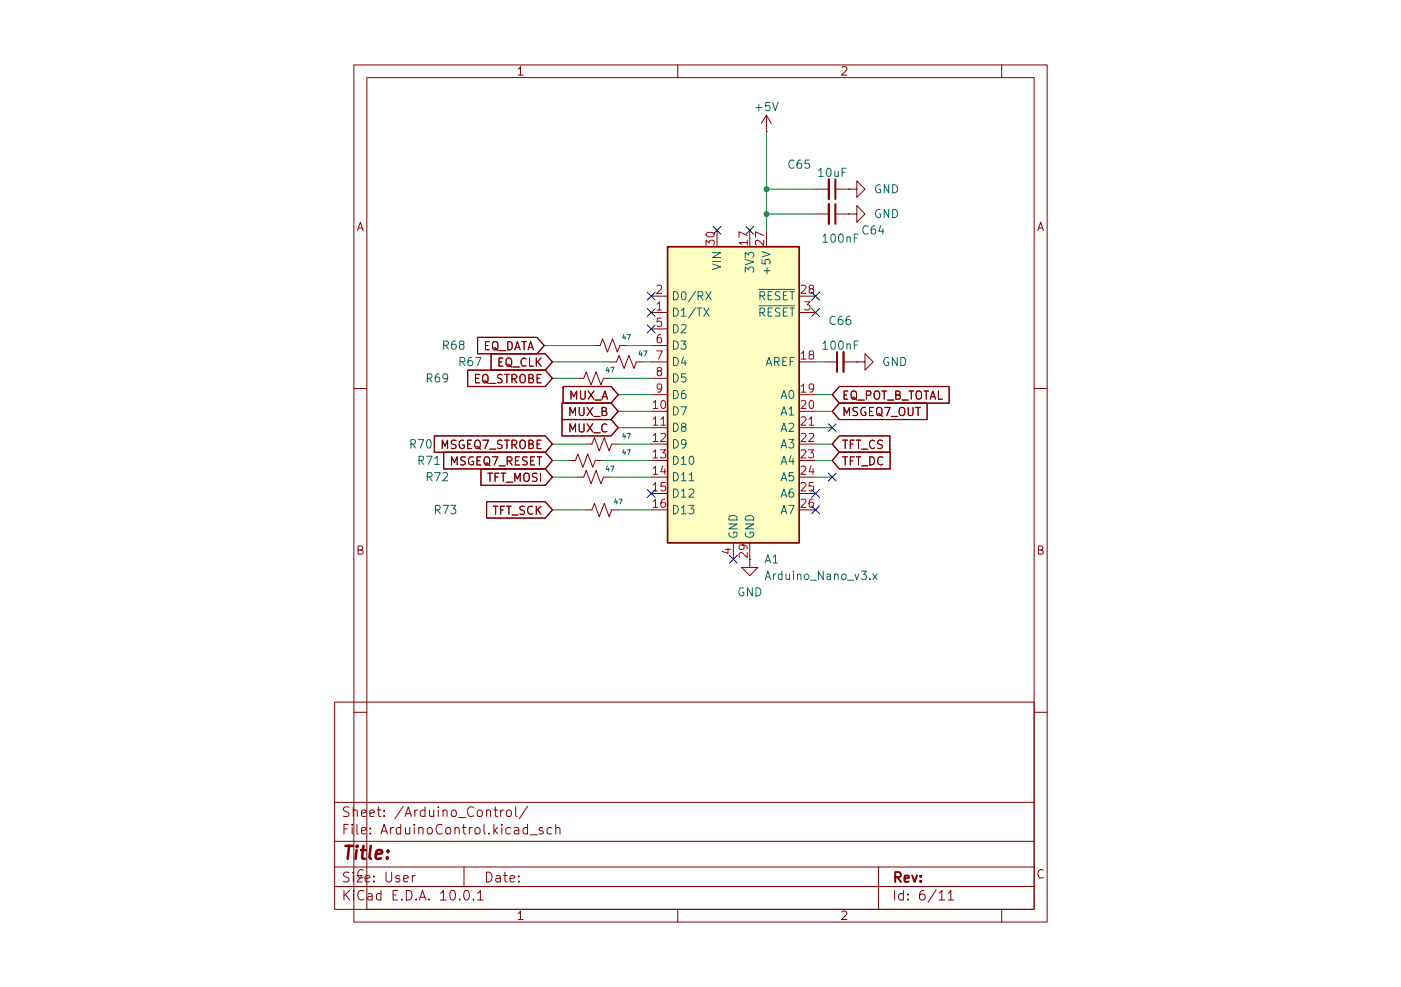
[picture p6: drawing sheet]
(kicad_sch
 (version 20260306)
 (generator "eeschema")
 (generator_version "10.0")
 (paper "User" 127 152.4)
 (lib_symbols
  (symbol "Device:C_Small"
   (pin_numbers (hide yes))
   (pin_names
    (offset 0.254) (hide yes)) (exclude_from_sim no) (in_bom yes) (on_board yes)
   (in_pos_files yes)
   (duplicate_pin_numbers_are_jumpers no)
   (property "Reference" "C" (at 0.254 1.778 0) (show_name no) (do_not_autoplace no) (effects (font (size 1.27 1.27)) (justify left)))
   (property "Value" "C_Small" (at 0.254 -2.032 0) (show_name no) (do_not_autoplace no) (effects (font (size 1.27 1.27)) (justify left)))
   (property "Footprint" "" (at 0 0 0) (show_name no) (do_not_autoplace no) (hide yes) (effects (font (size 1.27 1.27))))
   (property "Datasheet" "" (at 0 0 0) (show_name no) (do_not_autoplace no) (hide yes) (effects (font (size 1.27 1.27))))
   (property "Description" "Unpolarized capacitor, small symbol" (at 0 0 0) (show_name no) (do_not_autoplace no) (hide yes) (effects (font (size 1.27 1.27))))
   (symbol "C_Small_0_1"
    (polyline (pts (xy -1.524 0.508) (xy 1.524 0.508)) (stroke (width 0.3048) (type default)) (fill (type none)))
    (polyline (pts (xy -1.524 -0.508) (xy 1.524 -0.508)) (stroke (width 0.3302) (type default)) (fill (type none))))
   (symbol "C_Small_1_1"
    (pin passive line (at 0 2.54 270) (length 2.032) (name "" (effects (font (size 1.27 1.27)))) (number "1" (effects (font (size 1.27 1.27)))))
    (pin passive line (at 0 -2.54 90) (length 2.032) (name "" (effects (font (size 1.27 1.27)))) (number "2" (effects (font (size 1.27 1.27))))))
   (embedded_fonts no))
  (symbol "Device:R_Small_US"
   (pin_numbers (hide yes))
   (pin_names
    (offset 0.254) (hide yes)) (exclude_from_sim no) (in_bom yes) (on_board yes)
   (in_pos_files yes)
   (duplicate_pin_numbers_are_jumpers no)
   (property "Reference" "R" (at 0.762 0.508 0) (show_name no) (do_not_autoplace no) (effects (font (size 1.27 1.27)) (justify left)))
   (property "Value" "R_Small_US" (at 0.762 -1.016 0) (show_name no) (do_not_autoplace no) (effects (font (size 1.27 1.27)) (justify left)))
   (property "Footprint" "" (at 0 0 0) (show_name no) (do_not_autoplace no) (hide yes) (effects (font (size 1.27 1.27))))
   (property "Datasheet" "" (at 0 0 0) (show_name no) (do_not_autoplace no) (hide yes) (effects (font (size 1.27 1.27))))
   (property "Description" "Resistor, small US symbol" (at 0 0 0) (show_name no) (do_not_autoplace no) (hide yes) (effects (font (size 1.27 1.27))))
   (symbol "R_Small_US_1_1"
    (polyline (pts (xy 0 1.524) (xy 1.016 1.143) (xy 0 0.762) (xy -1.016 0.381) (xy 0 0)) (stroke (width 0) (type default)) (fill (type none)))
    (polyline (pts (xy 0 0) (xy 1.016 -0.381) (xy 0 -0.762) (xy -1.016 -1.143) (xy 0 -1.524)) (stroke (width 0) (type default)) (fill (type none)))
    (pin passive line (at 0 2.54 270) (length 1.016) (name "" (effects (font (size 1.27 1.27)))) (number "1" (effects (font (size 1.27 1.27)))))
    (pin passive line (at 0 -2.54 90) (length 1.016) (name "" (effects (font (size 1.27 1.27)))) (number "2" (effects (font (size 1.27 1.27))))))
   (embedded_fonts no))
  (symbol "MCU_Module:Arduino_Nano_v3.x" (exclude_from_sim no) (in_bom yes) (on_board yes)
   (in_pos_files yes)
   (duplicate_pin_numbers_are_jumpers no)
   (property "Reference" "A" (at -10.16 23.495 0) (show_name no) (do_not_autoplace no) (effects (font (size 1.27 1.27)) (justify left bottom)))
   (property "Value" "Arduino_Nano_v3.x" (at 5.08 -24.13 0) (show_name no) (do_not_autoplace no) (effects (font (size 1.27 1.27)) (justify left top)))
   (property "Footprint" "Module:Arduino_Nano" (at 0 0 0) (show_name no) (do_not_autoplace no) (hide yes) (effects (font (size 1.27 1.27)
    (italic yes))))
   (property "Datasheet" "http://www.mouser.com/pdfdocs/Gravitech_Arduino_Nano3_0.pdf" (at 0 0 0) (show_name no) (do_not_autoplace no) (hide yes) (effects (font (size 1.27 1.27))))
   (property "Description" "Arduino Nano v3.x" (at 0 0 0) (show_name no) (do_not_autoplace no) (hide yes) (effects (font (size 1.27 1.27))))
   (symbol "Arduino_Nano_v3.x_0_1"
    (rectangle (start -10.16 22.86) (end 10.16 -22.86) (stroke (width 0.254) (type default)) (fill (type background))))
   (symbol "Arduino_Nano_v3.x_1_1"
    (pin bidirectional line (at -12.7 12.7 0) (length 2.54) (name "D1/TX" (effects (font (size 1.27 1.27)))) (number "1" (effects (font (size 1.27 1.27)))))
    (pin bidirectional line (at -12.7 15.24 0) (length 2.54) (name "D0/RX" (effects (font (size 1.27 1.27)))) (number "2" (effects (font (size 1.27 1.27)))))
    (pin input line (at 12.7 12.7 180) (length 2.54) (name "~{RESET}" (effects (font (size 1.27 1.27)))) (number "3" (effects (font (size 1.27 1.27)))))
    (pin power_in line (at 0 -25.4 90) (length 2.54) (name "GND" (effects (font (size 1.27 1.27)))) (number "4" (effects (font (size 1.27 1.27)))))
    (pin bidirectional line (at -12.7 10.16 0) (length 2.54) (name "D2" (effects (font (size 1.27 1.27)))) (number "5" (effects (font (size 1.27 1.27)))))
    (pin bidirectional line (at -12.7 7.62 0) (length 2.54) (name "D3" (effects (font (size 1.27 1.27)))) (number "6" (effects (font (size 1.27 1.27)))))
    (pin bidirectional line (at -12.7 5.08 0) (length 2.54) (name "D4" (effects (font (size 1.27 1.27)))) (number "7" (effects (font (size 1.27 1.27)))))
    (pin bidirectional line (at -12.7 2.54 0) (length 2.54) (name "D5" (effects (font (size 1.27 1.27)))) (number "8" (effects (font (size 1.27 1.27)))))
    (pin bidirectional line (at -12.7 0 0) (length 2.54) (name "D6" (effects (font (size 1.27 1.27)))) (number "9" (effects (font (size 1.27 1.27)))))
    (pin bidirectional line (at -12.7 -2.54 0) (length 2.54) (name "D7" (effects (font (size 1.27 1.27)))) (number "10" (effects (font (size 1.27 1.27)))))
    (pin bidirectional line (at -12.7 -5.08 0) (length 2.54) (name "D8" (effects (font (size 1.27 1.27)))) (number "11" (effects (font (size 1.27 1.27)))))
    (pin bidirectional line (at -12.7 -7.62 0) (length 2.54) (name "D9" (effects (font (size 1.27 1.27)))) (number "12" (effects (font (size 1.27 1.27)))))
    (pin bidirectional line (at -12.7 -10.16 0) (length 2.54) (name "D10" (effects (font (size 1.27 1.27)))) (number "13" (effects (font (size 1.27 1.27)))))
    (pin bidirectional line (at -12.7 -12.7 0) (length 2.54) (name "D11" (effects (font (size 1.27 1.27)))) (number "14" (effects (font (size 1.27 1.27)))))
    (pin bidirectional line (at -12.7 -15.24 0) (length 2.54) (name "D12" (effects (font (size 1.27 1.27)))) (number "15" (effects (font (size 1.27 1.27)))))
    (pin bidirectional line (at -12.7 -17.78 0) (length 2.54) (name "D13" (effects (font (size 1.27 1.27)))) (number "16" (effects (font (size 1.27 1.27)))))
    (pin power_out line (at 2.54 25.4 270) (length 2.54) (name "3V3" (effects (font (size 1.27 1.27)))) (number "17" (effects (font (size 1.27 1.27)))))
    (pin input line (at 12.7 5.08 180) (length 2.54) (name "AREF" (effects (font (size 1.27 1.27)))) (number "18" (effects (font (size 1.27 1.27)))))
    (pin bidirectional line (at 12.7 0 180) (length 2.54) (name "A0" (effects (font (size 1.27 1.27)))) (number "19" (effects (font (size 1.27 1.27)))))
    (pin bidirectional line (at 12.7 -2.54 180) (length 2.54) (name "A1" (effects (font (size 1.27 1.27)))) (number "20" (effects (font (size 1.27 1.27)))))
    (pin bidirectional line (at 12.7 -5.08 180) (length 2.54) (name "A2" (effects (font (size 1.27 1.27)))) (number "21" (effects (font (size 1.27 1.27)))))
    (pin bidirectional line (at 12.7 -7.62 180) (length 2.54) (name "A3" (effects (font (size 1.27 1.27)))) (number "22" (effects (font (size 1.27 1.27)))))
    (pin bidirectional line (at 12.7 -10.16 180) (length 2.54) (name "A4" (effects (font (size 1.27 1.27)))) (number "23" (effects (font (size 1.27 1.27)))))
    (pin bidirectional line (at 12.7 -12.7 180) (length 2.54) (name "A5" (effects (font (size 1.27 1.27)))) (number "24" (effects (font (size 1.27 1.27)))))
    (pin bidirectional line (at 12.7 -15.24 180) (length 2.54) (name "A6" (effects (font (size 1.27 1.27)))) (number "25" (effects (font (size 1.27 1.27)))))
    (pin bidirectional line (at 12.7 -17.78 180) (length 2.54) (name "A7" (effects (font (size 1.27 1.27)))) (number "26" (effects (font (size 1.27 1.27)))))
    (pin power_out line (at 5.08 25.4 270) (length 2.54) (name "+5V" (effects (font (size 1.27 1.27)))) (number "27" (effects (font (size 1.27 1.27)))))
    (pin input line (at 12.7 15.24 180) (length 2.54) (name "~{RESET}" (effects (font (size 1.27 1.27)))) (number "28" (effects (font (size 1.27 1.27)))))
    (pin power_in line (at 2.54 -25.4 90) (length 2.54) (name "GND" (effects (font (size 1.27 1.27)))) (number "29" (effects (font (size 1.27 1.27)))))
    (pin power_in line (at -2.54 25.4 270) (length 2.54) (name "VIN" (effects (font (size 1.27 1.27)))) (number "30" (effects (font (size 1.27 1.27))))))
   (embedded_fonts no))
  (symbol "power:+5V"
   (power global)
   (pin_numbers (hide yes))
   (pin_names
    (offset 0) (hide yes)) (exclude_from_sim no) (in_bom yes) (on_board yes)
   (in_pos_files yes)
   (duplicate_pin_numbers_are_jumpers no)
   (property "Reference" "#PWR" (at 0 -3.81 0) (show_name no) (do_not_autoplace no) (hide yes) (effects (font (size 1.27 1.27))))
   (property "Value" "+5V" (at 0 3.556 0) (show_name no) (do_not_autoplace no) (effects (font (size 1.27 1.27))))
   (property "Footprint" "" (at 0 0 0) (show_name no) (do_not_autoplace no) (hide yes) (effects (font (size 1.27 1.27))))
   (property "Datasheet" "" (at 0 0 0) (show_name no) (do_not_autoplace no) (hide yes) (effects (font (size 1.27 1.27))))
   (property "Description" "Power symbol creates a global label with name \"+5V\"" (at 0 0 0) (show_name no) (do_not_autoplace no) (hide yes) (effects (font (size 1.27 1.27))))
   (symbol "+5V_0_1"
    (polyline (pts (xy -0.762 1.27) (xy 0 2.54)) (stroke (width 0) (type default)) (fill (type none)))
    (polyline (pts (xy 0 2.54) (xy 0.762 1.27)) (stroke (width 0) (type default)) (fill (type none)))
    (polyline (pts (xy 0 0) (xy 0 2.54)) (stroke (width 0) (type default)) (fill (type none))))
   (symbol "+5V_1_1"
    (pin power_in line (at 0 0 90) (length 0) (name "" (effects (font (size 1.27 1.27)))) (number "1" (effects (font (size 1.27 1.27))))))
   (embedded_fonts no))
  (symbol "power:GND"
   (power global)
   (pin_numbers (hide yes))
   (pin_names
    (offset 0) (hide yes)) (exclude_from_sim no) (in_bom yes) (on_board yes)
   (in_pos_files yes)
   (duplicate_pin_numbers_are_jumpers no)
   (property "Reference" "#PWR" (at 0 -6.35 0) (show_name no) (do_not_autoplace no) (hide yes) (effects (font (size 1.27 1.27))))
   (property "Value" "GND" (at 0 -3.81 0) (show_name no) (do_not_autoplace no) (effects (font (size 1.27 1.27))))
   (property "Footprint" "" (at 0 0 0) (show_name no) (do_not_autoplace no) (hide yes) (effects (font (size 1.27 1.27))))
   (property "Datasheet" "" (at 0 0 0) (show_name no) (do_not_autoplace no) (hide yes) (effects (font (size 1.27 1.27))))
   (property "Description" "Power symbol creates a global label with name \"GND\" , ground" (at 0 0 0) (show_name no) (do_not_autoplace no) (hide yes) (effects (font (size 1.27 1.27))))
   (symbol "GND_0_1"
    (polyline (pts (xy 0 0) (xy 0 -1.27) (xy 1.27 -1.27) (xy 0 -2.54) (xy -1.27 -1.27) (xy 0 -1.27)) (stroke (width 0) (type default)) (fill (type none))))
   (symbol "GND_1_1"
    (pin power_in line (at 0 0 270) (length 0) (name "" (effects (font (size 1.27 1.27)))) (number "1" (effects (font (size 1.27 1.27))))))
   (embedded_fonts no)))
 (junction
  (at 73.66 33.02)
  (diameter 0)
  (color 0 0 0 0))
 (junction
  (at 73.66 29.21)
  (diameter 0)
  (color 0 0 0 0))
 (no_connect
  (at 83.82 66.04))
 (no_connect
  (at 55.88 50.8))
 (no_connect
  (at 55.88 76.2))
 (no_connect
  (at 81.28 45.72))
 (no_connect
  (at 81.28 76.2))
 (no_connect
  (at 83.82 73.66))
 (no_connect
  (at 81.28 48.26))
 (no_connect
  (at 55.88 45.72))
 (no_connect
  (at 68.58 86.36))
 (no_connect
  (at 71.12 35.56))
 (no_connect
  (at 81.28 78.74))
 (no_connect
  (at 55.88 48.26))
 (no_connect
  (at 66.04 35.56))
 (wire
  (pts (xy 81.28 68.58) (xy 83.82 68.58))
  (stroke (width 0) (type default)))
 (wire
  (pts (xy 81.28 33.02) (xy 73.66 33.02))
  (stroke (width 0) (type default)))
 (wire
  (pts (xy 73.66 33.02) (xy 73.66 35.56))
  (stroke (width 0) (type default)))
 (wire
  (pts (xy 54.61 55.88) (xy 55.88 55.88))
  (stroke (width 0) (type default)))
 (wire
  (pts (xy 50.8 78.74) (xy 55.88 78.74))
  (stroke (width 0) (type default)))
 (wire
  (pts (xy 50.8 68.58) (xy 55.88 68.58))
  (stroke (width 0) (type default)))
 (wire
  (pts (xy 50.8 63.5) (xy 55.88 63.5))
  (stroke (width 0) (type default)))
 (wire
  (pts (xy 50.8 60.96) (xy 55.88 60.96))
  (stroke (width 0) (type default)))
 (wire
  (pts (xy 48.26 71.12) (xy 55.88 71.12))
  (stroke (width 0) (type default)))
 (wire
  (pts (xy 81.28 63.5) (xy 83.82 63.5))
  (stroke (width 0) (type default)))
 (wire
  (pts (xy 50.8 66.04) (xy 55.88 66.04))
  (stroke (width 0) (type default)))
 (wire
  (pts (xy 81.28 71.12) (xy 83.82 71.12))
  (stroke (width 0) (type default)))
 (wire
  (pts (xy 52.07 53.34) (xy 55.88 53.34))
  (stroke (width 0) (type default)))
 (wire
  (pts (xy 81.28 55.88) (xy 82.55 55.88))
  (stroke (width 0) (type default)))
 (wire
  (pts (xy 49.53 73.66) (xy 55.88 73.66))
  (stroke (width 0) (type default)))
 (wire
  (pts (xy 40.64 78.74) (xy 45.72 78.74))
  (stroke (width 0) (type default)))
 (wire
  (pts (xy 40.64 58.42) (xy 44.45 58.42))
  (stroke (width 0) (type default)))
 (wire
  (pts (xy 73.66 29.21) (xy 81.28 29.21))
  (stroke (width 0) (type default)))
 (wire
  (pts (xy 81.28 60.96) (xy 83.82 60.96))
  (stroke (width 0) (type default)))
 (wire
  (pts (xy 40.64 68.58) (xy 45.72 68.58))
  (stroke (width 0) (type default)))
 (wire
  (pts (xy 40.64 73.66) (xy 44.45 73.66))
  (stroke (width 0) (type default)))
 (wire
  (pts (xy 39.37 53.34) (xy 46.99 53.34))
  (stroke (width 0) (type default)))
 (wire
  (pts (xy 49.53 58.42) (xy 55.88 58.42))
  (stroke (width 0) (type default)))
 (wire
  (pts (xy 73.66 29.21) (xy 73.66 33.02))
  (stroke (width 0) (type default)))
 (wire
  (pts (xy 40.64 55.88) (xy 49.53 55.88))
  (stroke (width 0) (type default)))
 (wire
  (pts (xy 73.66 20.32) (xy 73.66 29.21))
  (stroke (width 0) (type default)))
 (wire
  (pts (xy 40.64 71.12) (xy 43.18 71.12))
  (stroke (width 0) (type default)))
 (wire
  (pts (xy 81.28 73.66) (xy 83.82 73.66))
  (stroke (width 0) (type default)))
 (wire
  (pts (xy 81.28 66.04) (xy 83.82 66.04))
  (stroke (width 0) (type default)))
 (global_label "TFT_SCK"
  (shape input)
  (at 40.64 78.74 180)
  (fields_autoplaced yes)
  (effects (font (size 1.27 1.27)) (justify right))
  (property "Intersheetrefs" "${INTERSHEET_REFS}" (at 29.9139 78.74 0) (hide yes) (show_name no) (do_not_autoplace no) (effects (font (size 1.27 1.27)) (justify right))))
 (global_label "EQ_POT_B_TOTAL"
  (shape input)
  (at 83.82 60.96 0)
  (fields_autoplaced yes)
  (effects (font (size 1.27 1.27)) (justify left))
  (property "Intersheetrefs" "${INTERSHEET_REFS}" (at 102.408 60.96 0) (hide yes) (show_name no) (do_not_autoplace no) (effects (font (size 1.27 1.27)) (justify left))))
 (global_label "TFT_CS"
  (shape input)
  (at 83.82 68.58 0)
  (fields_autoplaced yes)
  (effects (font (size 1.27 1.27)) (justify left))
  (property "Intersheetrefs" "${INTERSHEET_REFS}" (at 93.2761 68.58 0) (hide yes) (show_name no) (do_not_autoplace no) (effects (font (size 1.27 1.27)) (justify left))))
 (global_label "EQ_STROBE"
  (shape input)
  (at 40.64 58.42 180)
  (fields_autoplaced yes)
  (effects (font (size 1.27 1.27)) (justify right))
  (property "Intersheetrefs" "${INTERSHEET_REFS}" (at 27.0111 58.42 0) (hide yes) (show_name no) (do_not_autoplace no) (effects (font (size 1.27 1.27)) (justify right))))
 (global_label "MSGEQ7_RESET"
  (shape input)
  (at 40.64 71.12 180)
  (fields_autoplaced yes)
  (effects (font (size 1.27 1.27)) (justify right))
  (property "Intersheetrefs" "${INTERSHEET_REFS}" (at 23.3222 71.12 0) (hide yes) (show_name no) (do_not_autoplace no) (effects (font (size 1.27 1.27)) (justify right))))
 (global_label "EQ_CLK"
  (shape input)
  (at 40.64 55.88 180)
  (fields_autoplaced yes)
  (effects (font (size 1.27 1.27)) (justify right))
  (property "Intersheetrefs" "${INTERSHEET_REFS}" (at 30.6396 55.88 0) (hide yes) (show_name no) (do_not_autoplace no) (effects (font (size 1.27 1.27)) (justify right))))
 (global_label "MUX_A"
  (shape input)
  (at 50.8 60.96 180)
  (fields_autoplaced yes)
  (effects (font (size 1.27 1.27)) (justify right))
  (property "Intersheetrefs" "${INTERSHEET_REFS}" (at 41.7672 60.96 0) (hide yes) (show_name no) (do_not_autoplace no) (effects (font (size 1.27 1.27)) (justify right))))
 (global_label "MSGEQ7_OUT"
  (shape input)
  (at 83.82 63.5 0)
  (fields_autoplaced yes)
  (effects (font (size 1.27 1.27)) (justify left))
  (property "Intersheetrefs" "${INTERSHEET_REFS}" (at 99.0213 63.5 0) (hide yes) (show_name no) (do_not_autoplace no) (effects (font (size 1.27 1.27)) (justify left))))
 (global_label "MUX_C"
  (shape input)
  (at 50.8 66.04 180)
  (fields_autoplaced yes)
  (effects (font (size 1.27 1.27)) (justify right))
  (property "Intersheetrefs" "${INTERSHEET_REFS}" (at 41.5858 66.04 0) (hide yes) (show_name no) (do_not_autoplace no) (effects (font (size 1.27 1.27)) (justify right))))
 (global_label "TFT_MOSI"
  (shape input)
  (at 40.64 73.66 180)
  (fields_autoplaced yes)
  (effects (font (size 1.27 1.27)) (justify right))
  (property "Intersheetrefs" "${INTERSHEET_REFS}" (at 29.0672 73.66 0) (hide yes) (show_name no) (do_not_autoplace no) (effects (font (size 1.27 1.27)) (justify right))))
 (global_label "EQ_DATA"
  (shape input)
  (at 39.37 53.34 180)
  (fields_autoplaced yes)
  (effects (font (size 1.27 1.27)) (justify right))
  (property "Intersheetrefs" "${INTERSHEET_REFS}" (at 28.5229 53.34 0) (hide yes) (show_name no) (do_not_autoplace no) (effects (font (size 1.27 1.27)) (justify right))))
 (global_label "MUX_B"
  (shape input)
  (at 50.8 63.5 180)
  (fields_autoplaced yes)
  (effects (font (size 1.27 1.27)) (justify right))
  (property "Intersheetrefs" "${INTERSHEET_REFS}" (at 41.5858 63.5 0) (hide yes) (show_name no) (do_not_autoplace no) (effects (font (size 1.27 1.27)) (justify right))))
 (global_label "TFT_DC"
  (shape input)
  (at 83.82 71.12 0)
  (fields_autoplaced yes)
  (effects (font (size 1.27 1.27)) (justify left))
  (property "Intersheetrefs" "${INTERSHEET_REFS}" (at 93.3366 71.12 0) (hide yes) (show_name no) (do_not_autoplace no) (effects (font (size 1.27 1.27)) (justify left))))
 (global_label "MSGEQ7_STROBE"
  (shape input)
  (at 40.64 68.58 180)
  (fields_autoplaced yes)
  (effects (font (size 1.27 1.27)) (justify right))
  (property "Intersheetrefs" "${INTERSHEET_REFS}" (at 21.8707 68.58 0) (hide yes) (show_name no) (do_not_autoplace no) (effects (font (size 1.27 1.27)) (justify right))))
 (symbol
  (lib_id "Device:C_Small")
  (at 83.82 29.21 270)
  (unit 1)
  (body_style 1)
  (exclude_from_sim no)
  (in_bom yes)
  (on_board yes)
  (in_pos_files yes)
  (dnp no)
  (property "Reference" "C65" (at 78.74 25.4 90) (show_name no) (do_not_autoplace no) (effects (font (size 1.27 1.27))))
  (property "Value" "10uF" (at 83.82 26.67 90) (show_name no) (do_not_autoplace no) (effects (font (size 1.27 1.27))))
  (property "Footprint" "" (at 83.82 29.21 0) (hide yes) (show_name no) (do_not_autoplace no) (effects (font (size 1.27 1.27))))
  (property "Datasheet" "" (at 83.82 29.21 0) (hide yes) (show_name no) (do_not_autoplace no) (effects (font (size 1.27 1.27))))
  (property "Description" "Unpolarized capacitor, small symbol" (at 83.82 29.21 0) (hide yes) (show_name no) (do_not_autoplace no) (effects (font (size 1.27 1.27))))
  (pin "2")
  (pin "1"))
 (symbol
  (lib_id "MCU_Module:Arduino_Nano_v3.x")
  (at 68.58 60.96 0)
  (unit 1)
  (body_style 1)
  (exclude_from_sim no)
  (in_bom yes)
  (on_board yes)
  (in_pos_files yes)
  (dnp no)
  (fields_autoplaced yes)
  (property "Reference" "A1" (at 73.2633 86.36 0) (show_name no) (do_not_autoplace no) (effects (font (size 1.27 1.27)) (justify left)))
  (property "Value" "Arduino_Nano_v3.x" (at 73.2633 88.9 0) (show_name no) (do_not_autoplace no) (effects (font (size 1.27 1.27)) (justify left)))
  (property "Footprint" "Module:Arduino_Nano" (at 68.58 60.96 0) (hide yes) (show_name no) (do_not_autoplace no) (effects (font (size 1.27 1.27)
    (italic yes))))
  (property "Datasheet" "http://www.mouser.com/pdfdocs/Gravitech_Arduino_Nano3_0.pdf" (at 68.58 60.96 0) (hide yes) (show_name no) (do_not_autoplace no) (effects (font (size 1.27 1.27))))
  (property "Description" "Arduino Nano v3.x" (at 68.58 60.96 0) (hide yes) (show_name no) (do_not_autoplace no) (effects (font (size 1.27 1.27))))
  (pin "16")
  (pin "17")
  (pin "3")
  (pin "1")
  (pin "6")
  (pin "2")
  (pin "4")
  (pin "5")
  (pin "7")
  (pin "8")
  (pin "9")
  (pin "12")
  (pin "10")
  (pin "11")
  (pin "13")
  (pin "14")
  (pin "15")
  (pin "26")
  (pin "29")
  (pin "24")
  (pin "21")
  (pin "22")
  (pin "25")
  (pin "23")
  (pin "28")
  (pin "18")
  (pin "27")
  (pin "19")
  (pin "20")
  (pin "30"))
 (symbol
  (lib_id "power:GND")
  (at 86.36 29.21 90)
  (unit 1)
  (body_style 1)
  (exclude_from_sim no)
  (in_bom yes)
  (on_board yes)
  (in_pos_files yes)
  (dnp no)
  (fields_autoplaced yes)
  (property "Reference" "#PWR0113" (at 92.71 29.21 0) (hide yes) (show_name no) (do_not_autoplace no) (effects (font (size 1.27 1.27))))
  (property "Value" "GND" (at 90.17 29.2099 90) (show_name no) (do_not_autoplace no) (effects (font (size 1.27 1.27)) (justify right)))
  (property "Footprint" "" (at 86.36 29.21 0) (hide yes) (show_name no) (do_not_autoplace no) (effects (font (size 1.27 1.27))))
  (property "Datasheet" "" (at 86.36 29.21 0) (hide yes) (show_name no) (do_not_autoplace no) (effects (font (size 1.27 1.27))))
  (property "Description" "Power symbol creates a global label with name \"GND\" , ground" (at 86.36 29.21 0) (hide yes) (show_name no) (do_not_autoplace no) (effects (font (size 1.27 1.27))))
  (pin "1"))
 (symbol
  (lib_id "Device:R_Small_US")
  (at 46.99 73.66 90)
  (unit 1)
  (body_style 1)
  (exclude_from_sim no)
  (in_bom yes)
  (on_board yes)
  (in_pos_files yes)
  (dnp no)
  (property "Reference" "R72" (at 22.86 73.66 90) (show_name no) (do_not_autoplace no) (effects (font (size 1.27 1.27))))
  (property "Value" "47" (at 49.53 72.39 90) (show_name no) (do_not_autoplace no) (effects (font (size 0.762 0.762))))
  (property "Footprint" "" (at 46.99 73.66 0) (hide yes) (show_name no) (do_not_autoplace no) (effects (font (size 1.27 1.27))))
  (property "Datasheet" "" (at 46.99 73.66 0) (hide yes) (show_name no) (do_not_autoplace no) (effects (font (size 1.27 1.27))))
  (property "Description" "Resistor, small US symbol" (at 46.99 73.66 0) (hide yes) (show_name no) (do_not_autoplace no) (effects (font (size 1.27 1.27))))
  (pin "2")
  (pin "1"))
 (symbol
  (lib_id "Device:C_Small")
  (at 85.09 55.88 90)
  (unit 1)
  (body_style 1)
  (exclude_from_sim no)
  (in_bom yes)
  (on_board yes)
  (in_pos_files yes)
  (dnp no)
  (property "Reference" "C66" (at 85.0963 49.53 90) (show_name no) (do_not_autoplace no) (effects (font (size 1.27 1.27))))
  (property "Value" "100nF" (at 85.09 53.34 90) (show_name no) (do_not_autoplace no) (effects (font (size 1.27 1.27))))
  (property "Footprint" "" (at 85.09 55.88 0) (hide yes) (show_name no) (do_not_autoplace no) (effects (font (size 1.27 1.27))))
  (property "Datasheet" "" (at 85.09 55.88 0) (hide yes) (show_name no) (do_not_autoplace no) (effects (font (size 1.27 1.27))))
  (property "Description" "Unpolarized capacitor, small symbol" (at 85.09 55.88 0) (hide yes) (show_name no) (do_not_autoplace no) (effects (font (size 1.27 1.27))))
  (pin "1")
  (pin "2"))
 (symbol
  (lib_id "Device:R_Small_US")
  (at 49.53 53.34 90)
  (unit 1)
  (body_style 1)
  (exclude_from_sim no)
  (in_bom yes)
  (on_board yes)
  (in_pos_files yes)
  (dnp no)
  (property "Reference" "R68" (at 25.4 53.34 90) (show_name no) (do_not_autoplace no) (effects (font (size 1.27 1.27))))
  (property "Value" "47" (at 52.07 52.07 90) (show_name no) (do_not_autoplace no) (effects (font (size 0.762 0.762))))
  (property "Footprint" "" (at 49.53 53.34 0) (hide yes) (show_name no) (do_not_autoplace no) (effects (font (size 1.27 1.27))))
  (property "Datasheet" "" (at 49.53 53.34 0) (hide yes) (show_name no) (do_not_autoplace no) (effects (font (size 1.27 1.27))))
  (property "Description" "Resistor, small US symbol" (at 49.53 53.34 0) (hide yes) (show_name no) (do_not_autoplace no) (effects (font (size 1.27 1.27))))
  (pin "2")
  (pin "1"))
 (symbol
  (lib_id "power:GND")
  (at 71.12 86.36 0)
  (unit 1)
  (body_style 1)
  (exclude_from_sim no)
  (in_bom yes)
  (on_board yes)
  (in_pos_files yes)
  (dnp no)
  (fields_autoplaced yes)
  (property "Reference" "#PWR03" (at 71.12 92.71 0) (hide yes) (show_name no) (do_not_autoplace no) (effects (font (size 1.27 1.27))))
  (property "Value" "GND" (at 71.12 91.44 0) (show_name no) (do_not_autoplace no) (effects (font (size 1.27 1.27))))
  (property "Footprint" "" (at 71.12 86.36 0) (hide yes) (show_name no) (do_not_autoplace no) (effects (font (size 1.27 1.27))))
  (property "Datasheet" "" (at 71.12 86.36 0) (hide yes) (show_name no) (do_not_autoplace no) (effects (font (size 1.27 1.27))))
  (property "Description" "Power symbol creates a global label with name \"GND\" , ground" (at 71.12 86.36 0) (hide yes) (show_name no) (do_not_autoplace no) (effects (font (size 1.27 1.27))))
  (pin "1"))
 (symbol
  (lib_id "Device:R_Small_US")
  (at 52.07 55.88 90)
  (unit 1)
  (body_style 1)
  (exclude_from_sim no)
  (in_bom yes)
  (on_board yes)
  (in_pos_files yes)
  (dnp no)
  (property "Reference" "R67" (at 27.94 55.88 90) (show_name no) (do_not_autoplace no) (effects (font (size 1.27 1.27))))
  (property "Value" "47" (at 54.61 54.61 90) (show_name no) (do_not_autoplace no) (effects (font (size 0.762 0.762))))
  (property "Footprint" "" (at 52.07 55.88 0) (hide yes) (show_name no) (do_not_autoplace no) (effects (font (size 1.27 1.27))))
  (property "Datasheet" "" (at 52.07 55.88 0) (hide yes) (show_name no) (do_not_autoplace no) (effects (font (size 1.27 1.27))))
  (property "Description" "Resistor, small US symbol" (at 52.07 55.88 0) (hide yes) (show_name no) (do_not_autoplace no) (effects (font (size 1.27 1.27))))
  (pin "2")
  (pin "1"))
 (symbol
  (lib_id "power:GND")
  (at 86.36 33.02 90)
  (unit 1)
  (body_style 1)
  (exclude_from_sim no)
  (in_bom yes)
  (on_board yes)
  (in_pos_files yes)
  (dnp no)
  (fields_autoplaced yes)
  (property "Reference" "#PWR0112" (at 92.71 33.02 0) (hide yes) (show_name no) (do_not_autoplace no) (effects (font (size 1.27 1.27))))
  (property "Value" "GND" (at 90.17 33.0199 90) (show_name no) (do_not_autoplace no) (effects (font (size 1.27 1.27)) (justify right)))
  (property "Footprint" "" (at 86.36 33.02 0) (hide yes) (show_name no) (do_not_autoplace no) (effects (font (size 1.27 1.27))))
  (property "Datasheet" "" (at 86.36 33.02 0) (hide yes) (show_name no) (do_not_autoplace no) (effects (font (size 1.27 1.27))))
  (property "Description" "Power symbol creates a global label with name \"GND\" , ground" (at 86.36 33.02 0) (hide yes) (show_name no) (do_not_autoplace no) (effects (font (size 1.27 1.27))))
  (pin "1"))
 (symbol
  (lib_id "Device:R_Small_US")
  (at 48.26 68.58 90)
  (unit 1)
  (body_style 1)
  (exclude_from_sim no)
  (in_bom yes)
  (on_board yes)
  (in_pos_files yes)
  (dnp no)
  (property "Reference" "R70" (at 20.32 68.58 90) (show_name no) (do_not_autoplace no) (effects (font (size 1.27 1.27))))
  (property "Value" "47" (at 52.07 67.31 90) (show_name no) (do_not_autoplace no) (effects (font (size 0.762 0.762))))
  (property "Footprint" "" (at 48.26 68.58 0) (hide yes) (show_name no) (do_not_autoplace no) (effects (font (size 1.27 1.27))))
  (property "Datasheet" "" (at 48.26 68.58 0) (hide yes) (show_name no) (do_not_autoplace no) (effects (font (size 1.27 1.27))))
  (property "Description" "Resistor, small US symbol" (at 48.26 68.58 0) (hide yes) (show_name no) (do_not_autoplace no) (effects (font (size 1.27 1.27))))
  (pin "2")
  (pin "1"))
 (symbol
  (lib_id "Device:R_Small_US")
  (at 46.99 58.42 90)
  (unit 1)
  (body_style 1)
  (exclude_from_sim no)
  (in_bom yes)
  (on_board yes)
  (in_pos_files yes)
  (dnp no)
  (property "Reference" "R69" (at 22.86 58.42 90) (show_name no) (do_not_autoplace no) (effects (font (size 1.27 1.27))))
  (property "Value" "47" (at 49.53 57.15 90) (show_name no) (do_not_autoplace no) (effects (font (size 0.762 0.762))))
  (property "Footprint" "" (at 46.99 58.42 0) (hide yes) (show_name no) (do_not_autoplace no) (effects (font (size 1.27 1.27))))
  (property "Datasheet" "" (at 46.99 58.42 0) (hide yes) (show_name no) (do_not_autoplace no) (effects (font (size 1.27 1.27))))
  (property "Description" "Resistor, small US symbol" (at 46.99 58.42 0) (hide yes) (show_name no) (do_not_autoplace no) (effects (font (size 1.27 1.27))))
  (pin "2")
  (pin "1"))
 (symbol
  (lib_id "Device:R_Small_US")
  (at 48.26 78.74 90)
  (unit 1)
  (body_style 1)
  (exclude_from_sim no)
  (in_bom yes)
  (on_board yes)
  (in_pos_files yes)
  (dnp no)
  (property "Reference" "R73" (at 24.13 78.74 90) (show_name no) (do_not_autoplace no) (effects (font (size 1.27 1.27))))
  (property "Value" "47" (at 50.8 77.47 90) (show_name no) (do_not_autoplace no) (effects (font (size 0.762 0.762))))
  (property "Footprint" "" (at 48.26 78.74 0) (hide yes) (show_name no) (do_not_autoplace no) (effects (font (size 1.27 1.27))))
  (property "Datasheet" "" (at 48.26 78.74 0) (hide yes) (show_name no) (do_not_autoplace no) (effects (font (size 1.27 1.27))))
  (property "Description" "Resistor, small US symbol" (at 48.26 78.74 0) (hide yes) (show_name no) (do_not_autoplace no) (effects (font (size 1.27 1.27))))
  (pin "2")
  (pin "1"))
 (symbol
  (lib_id "power:GND")
  (at 87.63 55.88 90)
  (unit 1)
  (body_style 1)
  (exclude_from_sim no)
  (in_bom yes)
  (on_board yes)
  (in_pos_files yes)
  (dnp no)
  (fields_autoplaced yes)
  (property "Reference" "#PWR0114" (at 93.98 55.88 0) (hide yes) (show_name no) (do_not_autoplace no) (effects (font (size 1.27 1.27))))
  (property "Value" "GND" (at 91.44 55.8799 90) (show_name no) (do_not_autoplace no) (effects (font (size 1.27 1.27)) (justify right)))
  (property "Footprint" "" (at 87.63 55.88 0) (hide yes) (show_name no) (do_not_autoplace no) (effects (font (size 1.27 1.27))))
  (property "Datasheet" "" (at 87.63 55.88 0) (hide yes) (show_name no) (do_not_autoplace no) (effects (font (size 1.27 1.27))))
  (property "Description" "Power symbol creates a global label with name \"GND\" , ground" (at 87.63 55.88 0) (hide yes) (show_name no) (do_not_autoplace no) (effects (font (size 1.27 1.27))))
  (pin "1"))
 (symbol
  (lib_id "Device:R_Small_US")
  (at 45.72 71.12 90)
  (unit 1)
  (body_style 1)
  (exclude_from_sim no)
  (in_bom yes)
  (on_board yes)
  (in_pos_files yes)
  (dnp no)
  (property "Reference" "R71" (at 21.59 71.12 90) (show_name no) (do_not_autoplace no) (effects (font (size 1.27 1.27))))
  (property "Value" "47" (at 52.07 69.85 90) (show_name no) (do_not_autoplace no) (effects (font (size 0.762 0.762))))
  (property "Footprint" "" (at 45.72 71.12 0) (hide yes) (show_name no) (do_not_autoplace no) (effects (font (size 1.27 1.27))))
  (property "Datasheet" "" (at 45.72 71.12 0) (hide yes) (show_name no) (do_not_autoplace no) (effects (font (size 1.27 1.27))))
  (property "Description" "Resistor, small US symbol" (at 45.72 71.12 0) (hide yes) (show_name no) (do_not_autoplace no) (effects (font (size 1.27 1.27))))
  (pin "2")
  (pin "1"))
 (symbol
  (lib_id "power:+5V")
  (at 73.66 20.32 0)
  (unit 1)
  (body_style 1)
  (exclude_from_sim no)
  (in_bom yes)
  (on_board yes)
  (in_pos_files yes)
  (dnp no)
  (property "Reference" "#PWR02" (at 73.66 24.13 0) (hide yes) (show_name no) (do_not_autoplace no) (effects (font (size 1.27 1.27))))
  (property "Value" "+5V" (at 73.66 16.51 0) (show_name no) (do_not_autoplace no) (effects (font (size 1.27 1.27))))
  (property "Footprint" "" (at 73.66 20.32 0) (hide yes) (show_name no) (do_not_autoplace no) (effects (font (size 1.27 1.27))))
  (property "Datasheet" "" (at 73.66 20.32 0) (hide yes) (show_name no) (do_not_autoplace no) (effects (font (size 1.27 1.27))))
  (property "Description" "Power symbol creates a global label with name \"+5V\"" (at 73.66 20.32 0) (hide yes) (show_name no) (do_not_autoplace no) (effects (font (size 1.27 1.27))))
  (pin "1"))
 (symbol
  (lib_id "Device:C_Small")
  (at 83.82 33.02 270)
  (unit 1)
  (body_style 1)
  (exclude_from_sim no)
  (in_bom yes)
  (on_board yes)
  (in_pos_files yes)
  (dnp no)
  (property "Reference" "C64" (at 90.17 35.56 90) (show_name no) (do_not_autoplace no) (effects (font (size 1.27 1.27))))
  (property "Value" "100nF" (at 85.09 36.83 90) (show_name no) (do_not_autoplace no) (effects (font (size 1.27 1.27))))
  (property "Footprint" "" (at 83.82 33.02 0) (hide yes) (show_name no) (do_not_autoplace no) (effects (font (size 1.27 1.27))))
  (property "Datasheet" "" (at 83.82 33.02 0) (hide yes) (show_name no) (do_not_autoplace no) (effects (font (size 1.27 1.27))))
  (property "Description" "Unpolarized capacitor, small symbol" (at 83.82 33.02 0) (hide yes) (show_name no) (do_not_autoplace no) (effects (font (size 1.27 1.27))))
  (pin "2")
  (pin "1")))
